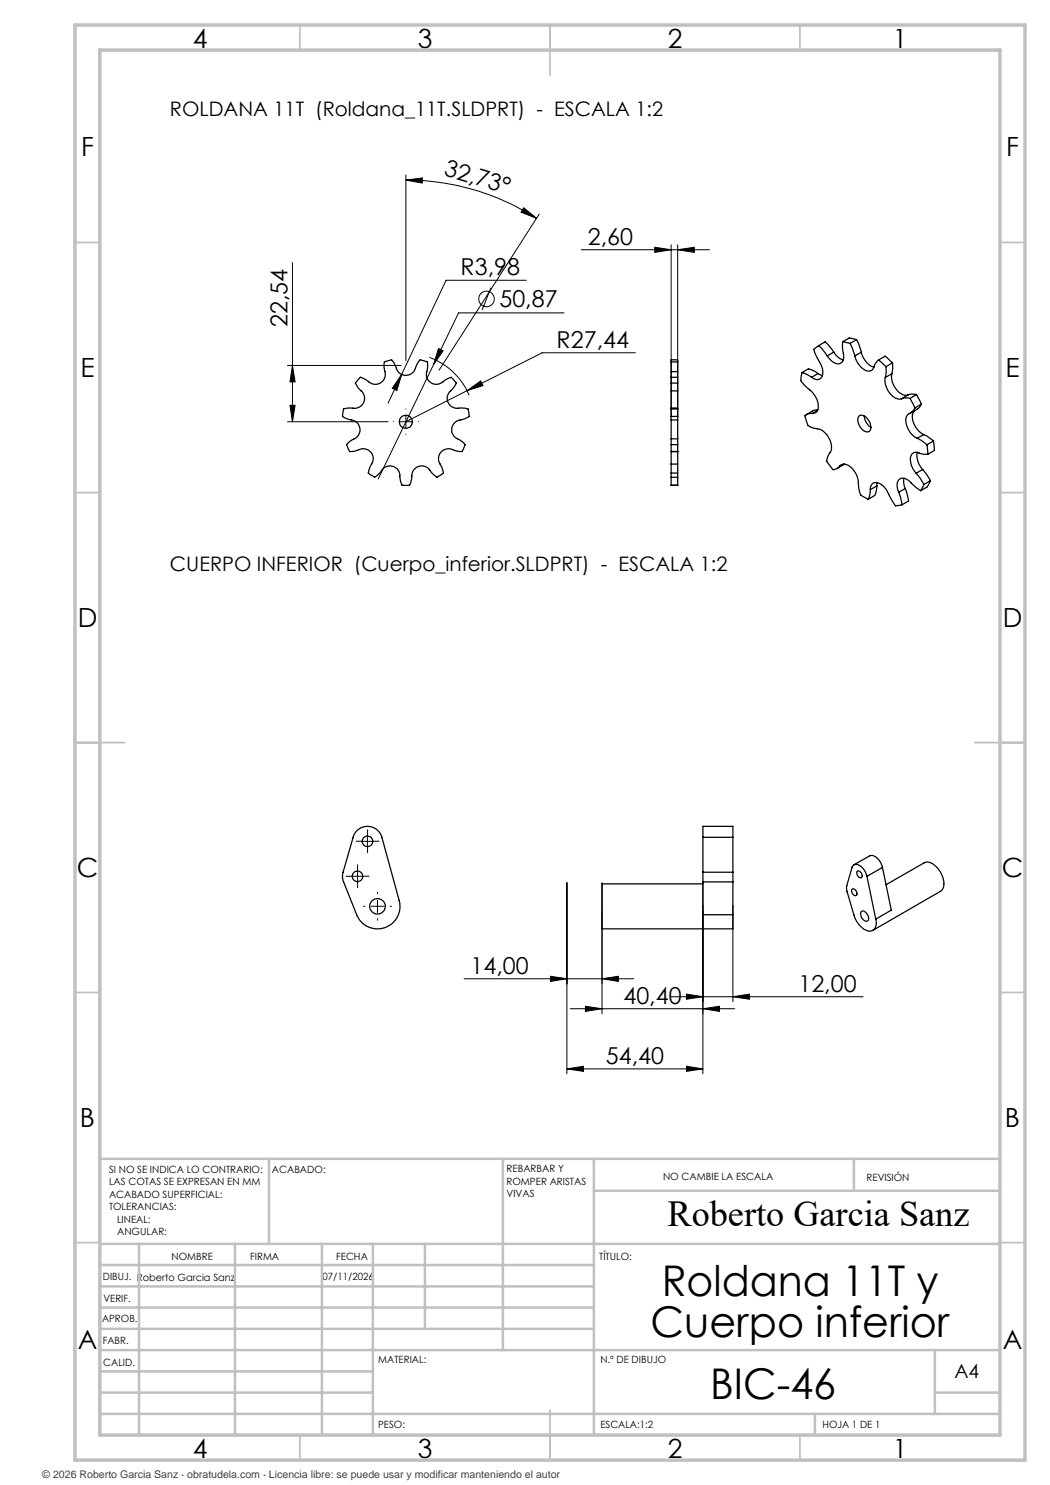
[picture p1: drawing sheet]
<svg xmlns="http://www.w3.org/2000/svg" width="210mm" height="297mm" viewBox="0 0 210 297" stroke-linecap="round" stroke-linejoin="round" font-family="sans-serif">
<g fill="none" stroke="#000" stroke-width=".2">
<path d="M81.2 35v37.1M81.2 36l3.3-.4v1zM81.2 36a48.2 48.2 0 0 1 26.1 7.7M58.5 52.5v31.8M98.2 57.6l-1.8 4.4M104.7 41.6l2.6 2.1-3.1-1.3zM105.3 56.1h-16.1l-11.6 24.5M107.8 42.8l-20 31.2M116.2 49.9h25.7M131 49.5l3.2 .4-3.2 .6zM134.2 49v34.4M135.5 49.9l3.4-.4v1z"/>
<path d="M135.5 49v34.4M57.5 73.1h22.7M58.5 73.1l.5 3.3h-1zM80.3 74.9l-.9 3.2-.9-.5zM85.9 71.5a13.9 13.9 0 0 1 7.9 7.6M86.7 72.9l-11.1 22.9M87.7 69.7l.9 .5-1.9 2.7zM93.4 78.1l2.7-1.9 .5 .9zM93.4 78.1l-12.2 6.2M112.8 62.6h-21.1l-5 10.3M127.1 70.6h-18.7l-15 7.5M57.5 84.3h20.1"/>
<path d="M58 81.1h1l-.5 3.2zM79.9 84.3h2.5M81.2 83.1v2.5M70.2 175.3h2.5M71.5 174v2.5M72.2 168.3h2.6M73.5 167v2.5M113.4 176.5v38.3M120.4 176.5v26.3M140.6 176.5v38.3M74.3 181.3h2.4M75.5 180v2.5"/>
<path d="M92.8 195.8h34M110.1 195.3l3.3 .5-3.3 .5zM120.4 195.8l3.3-.5v1zM134.2 199.4h38.4M137.3 198.8l3.3 .6-3.3 .4zM146.6 199.4l3.3-.6v1zM146.6 181.1v19.2M113.4 213.8l3.3-.5v1zM113.4 213.8h27.2M114.1 201.8h32.8M117.1 201.3l3.3 .5-3.3 .5zM137.3 213.3l3.3 .5-3.3 .5z"/>
<path d="M140.6 201.8l3.3-.5v1z"/>
<circle cx="97.3" cy="59.8" r="1.55"/>
</g>
<g fill="none" stroke="#000" stroke-width=".2" stroke-dasharray="15.2 1.3 1.3 1.3">
<path d="M78.7 84.3h-.1M81.2 81.8h.1M81.2 86.8v.1M83.7 84.3h.1M70.3 175.3h-1.1M71.5 174v-1M71.5 176.5v1M72.3 168.3h-1.1M72.8 175.3h1M73.5 167v-1M73.5 169.5v1M74.8 168.3h1"/>
<path d="M75.5 178.8v-.3M73 181.3h-.3M75.5 183.8v.2M78 181.3h.3"/>
</g>
<g fill="none" stroke="#c0c0c0" stroke-width=".35">
<path d="M60 5v5M110 5v10M160 5v5M15 48.5h5M200 48.5h5M15 98.5h5M200 98.5h5M15 148.5h10M195 148.5h10M15 198.5h5M200 198.5h5M15 248.5h5"/>
<path d="M200 248.5h5M60 287v5M110 282v10M160 287v5"/>
</g>
<g fill="none" stroke="#c0c0c0" stroke-width=".5">
<path d="M53.8 231.8v17M100.6 231.8v38.2M118.8 231.8v55.2M118.8 238.2h81.2M170.8 231.8v6.4M200 231.8h-180v55.2M20 248.8h180M20 257.3h98.8M20 253h98.8M27.8 248.8v38.2M47 248.8v38.2M64.4 248.8v38.2"/>
<path d="M74.6 248.8v38.2M85 248.8v17M20 265.8h98.8M20 261.5h98.8M20 278.5h54.6M20 274.3h54.6M20 270h180M187 278.5h13M187 270v12.8M20 282.8h180M163 282.8v4.2"/>
</g>
<path d="M15 5h190v287h-190zM20 10h180v277h-180z" fill="none" stroke="#c0c0c0" stroke-width=".7"/>
<g fill="#000">
<path d="M104.7 41.6l2.6 2.1-3.1-1.3zM81.2 36l3.3-.4v1z"/>
<path d="M87.7 69.7l-1 3.2 1.9-2.7zM80.3 74.9l-1.8 2.7 .9 .5zM93.4 78.1l3.2-1-.5-.9zM131 49.5l3.2 .4-3.2 .6zM135.5 49.9l3.4-.4v1zM117.1 201.3l3.3 .5-3.3 .5zM140.6 201.8l3.3-.5v1zM137.3 198.8l3.3 .6-3.3 .4zM146.6 199.4l3.3-.6v1z"/>
<path d="M58 81.1h1l-.5 3.2zM58.5 73.1l.5 3.3h-1z"/>
<path d="M120.4 195.8l3.3-.5v1zM110.1 195.3l3.3 .5-3.3 .5zM137.3 213.3l3.3 .5-3.3 .5zM113.4 213.8l3.3-.5v1z"/>
</g>
<g fill="none" stroke="#000" stroke-width=".25">
<path d="M72.1 75.5l1.3 .6a2.09 2.09 0 0 0 2.8 .5 2.09 2.09 0 0 0 .7-2.8v-1.4l.7-.3 .7-.1 .8 1.2a2.09 2.09 0 0 0 2.1 1.9 2.09 2.09 0 0 0 2.1-1.9l.7-1.2 .7 .1 .8 .3v1.4a2.07 2.07 0 0 0 .7 2.7 2.07 2.07 0 0 0 2.7-.4l1.4-.6 .4 .4 .6 .7-.8 1.2a2.09 2.09 0 0 0-.9 2.7 2.09 2.09 0 0 0 2.6 1.1l1.4 .2 .2 .7v.8l-1.3 .6a2.08 2.08 0 0 0-2.1 1.8 2.08 2.08 0 0 0 1.5 2.3l1.1 .9-.3 .9-.3 .5-1.4-.2a2.08 2.08 0 0 0-2.8 .3 2.08 2.08 0 0 0 .1 2.8l.4 1.4-.6 .5-.7 .4-1.1-1a2.07 2.07 0 0 0-2.5-1.2 2.07 2.07 0 0 0-1.5 2.4l-.4 1.3-.3 .1-1.2-.1-.4-1.3a2.08 2.08 0 0 0-1.5-2.4 2.08 2.08 0 0 0-2.5 1.2l-1.1 1-.8-.5-.4-.4 .4-1.4a2.09 2.09 0 0 0 .1-2.8 2.09 2.09 0 0 0-2.8-.3l-1.4 .2-.3-.5-.4-.9 1.1-.9a2.08 2.08 0 0 0 1.6-2.3 2.08 2.08 0 0 0-2.2-1.8l-1.3-.6v-.6l.2-.9 1.5-.2a2.08 2.08 0 0 0 2.5-1.1 2.08 2.08 0 0 0-.8-2.7l-.8-1.2zM134.2 78.2v3.4M134.2 75.5v1.1M134.2 76.6v1.6M134.2 74.3v1.2M134.2 72.4v1.9M134.2 72.4v-.4h1.3v.4M134.2 78.2h1.3M134.2 75.5h1.3M134.2 76.6h1.3M134.2 74.3h1.3M134.2 72.4h1.3"/>
<path d="M135.5 78.2v3.4M135.5 75.5v1.1M135.5 76.6v1.6M135.5 74.3v1.2M135.5 72.4v1.9M160.4 74.5l-.1 .6a1.49 1.49 0 0 0 .5 1.8l.5 .5a4.6 4.6 0 0 1 2.2 4.6l-.3 .5-.7 .2M160.4 74.5l.9 .4 1 .6M160.4 74.5l1.3-.7 1.2 .4 .7 .5M163.6 74.7l.9 .4M163.6 74.7l-1.3 .8M163.7 69.1l-1 .8 1 2.2a3 3 0 0 1 .4 3.6 1.43 1.43 0 0 1-1.8-.2M163.7 69.1l.9 1 .9 1.1"/>
<path d="M163.7 69.1l1.3-.7 1.8 2M166.8 70.4a3 3 0 0 0 1.9 1.6M166.8 70.4l-1.3 .8M168.6 68.3v1.7a2.47 2.47 0 0 1-.4 2.6 1.92 1.92 0 0 1-2.4-.9l-.3-.5M168.6 68.3l1.4 .4M170 68.7l1 2.5M171 71.2a3.7 3.7 0 0 0 2.8 3 1.57 1.57 0 0 0 1.2-1.4l.7-.8M171.3 67.9l.5 1 .5 1.5M171.3 67.9l-1.4-.3-1.3 .7M171.3 67.9l-1.3 .8M172.3 70.4a4.1 4.1 0 0 0 2.5 3M172.3 70.4l-1.3 .8"/>
<path d="M175.7 72l1.5 1.3M175.7 72l1.3-.8 1.5 1.4M177.1 75.5a4 4 0 0 0 2.6 4.3h.6M177.2 73.3v1.2l-.1 1M178.4 74.8a3.8 3.8 0 0 0 2.8 4.3l.4-.1M178.4 74.8l-1.3 .7M178.5 72.6v1.1l-.1 1.1M178.5 72.6l-1.3 .7M181.6 79l-1.3 .8M182 79.7l-1.1-.1-.6 .2M182 79.7l1 1.9M183.3 78.9l1 1.9"/>
<path d="M183.3 78.9l-.9-.1-.8 .2M183.3 78.9l-1.3 .8M134.2 81.8v1.5M134.2 83.3v.7M134.2 81.6v.2M134.2 88.9v1.4M134.2 87.8v1.1M134.2 90.3h.1M134.2 84v3.8M134.2 90.3v2.5M134.2 92.8v1.8M134.2 94.6v.9"/>
<path d="M134.2 95.5v1.5M134.2 97h1.3M134.2 81.6h1.3M134.2 90.3h1.3M134.2 81.8h1.3M134.2 83.3h1.3M134.2 84h1.3M134.2 88.9h1.3M134.2 87.8h1.3M134.2 92.8h1.3M134.2 94.6h1.3M134.2 95.5h1.3"/>
<path d="M135.5 81.8v1.5M135.5 83.3v.7M135.5 81.6v.2M135.5 88.9v1.4M135.5 87.8v1.1M135.5 90.3h.1M135.5 84v3.8M135.5 90.3v2.5M135.5 92.8v1.8M135.5 94.6v.9M135.5 95.5v1.5M162.5 82.7a1.96 1.96 0 0 0-1.5 .4l.2 .8a1.75 1.75 0 0 0 1.4 1.7 3.8 3.8 0 0 1 3.5 4.8l-.2 .3a2.13 2.13 0 0 0-.4 1.8l.6 .8a.88 .88 0 0 0 .8 .6 .88 .88 0 0 0 .8-.4l.3-.3"/>
<path d="M163.5 82.1l-1 .6M163.6 81.9l-1 .3-1.4 .8M168 93.2a1.59 1.59 0 0 1 2.4 .4 5.2 5.2 0 0 1 1.4 4.1v.3a1.83 1.83 0 0 0 1.4 1.7l.4 .2M168.6 92.8l-.6 .4M168.9 92.8l-1.5 .9M171.8 83.2a1.45 1.45 0 0 1 1.9 .9 1.61 1.61 0 0 1 0 2.2 2.02 2.02 0 0 1-2.1-1.8v-.6zM172.9 83.2v.1a3.2 3.2 0 0 0 1.3 2.2M174.1 97.9a1.24 1.24 0 0 1 .7-1.3 1.24 1.24 0 0 1 1.4 .3 7.4 7.4 0 0 1 2.2 3.1l.1 .3a1.04 1.04 0 0 0 1.6 .7h.3M174.1 97.9l-.1 1.1-.4 .9M175.4 97.2l-.1 1-.4 .9-1.3 .8M175.4 97.2l-1.3 .7M175.5 96.6l-.1 .6"/>
<path d="M179.7 98.5l.7 2.5M180.8 95.7a2.71 2.71 0 0 0 .2 2M181 97.7l.7 2.5-1.3 .8M181 97.7l-1.3 .8M182.9 82.2a2.69 2.69 0 0 0 .2 3.2 4 4 0 0 0 1.6 1.5M183 81.6l-.8 .9a1.69 1.69 0 0 0-.9 2.5 4.1 4.1 0 0 0 2.1 2.7M183.2 94.6l1.6 2.3M183.4 87.7l1 .5 1 .8M183.5 90.5a4 4 0 0 0 1 3.4M184.1 98.1l-1.4-1.1a2.81 2.81 0 0 0-2.5-1.3 1.85 1.85 0 0 0-.6 2.5l.1 .3M184.3 80.8l-.5 .7-1.7 1.1M184.3 80.8l-1.3 .8"/>
<path d="M184.5 93.9l1.6 2.2M184.5 93.9l-1.3 .7M184.7 86.9l.8 .4 1.2 .9M184.7 86.9l-1.3 .8M184.8 96.9l-.7 1.2M185.4 89l.2 1.8M185.6 90.8h-1.3a1.29 1.29 0 0 0-2.2 .6 4.1 4.1 0 0 0 1.1 3.2M186.1 96.1l-.6 1.3-1.4 .7M186.1 96.1l-1.3 .8M186.7 88.2l.2 1.9-1.3 .7M186.7 88.2l-1.3 .8M71.3 166.3a2.99 2.99 0 0 1 5.1 1.2l3.4 12.6a4.5 4.5 0 0 1-2.9 5.4 4.5 4.5 0 0 1-5.6-2.6l-2.6-6.5a3 3 0 0 1-.1-2l2.1-7.2z"/>
<path d="M140.6 174.4v2M140.6 167.5v-2.2h6v2.2M140.6 176.8h-20.2v9h26.2v-2.9M140.6 174.4h6M140.6 176.4h6M140.6 167.5h6M140.6 167.5v6.9M140.6 176.4v6.5h6M146.6 174.4v2M146.6 167.5v6.9M146.6 176.4v6.5M170.4 177.8a.84 .84 0 0 1 .8 .4 .84 .84 0 0 1 0 .9 .93 .93 0 0 1-.8-1.3z"/>
<path d="M170.8 173l3.1-1.8a1.87 1.87 0 0 1 2.2 1.2l.4 1.1M171.4 174.3a.72 .72 0 0 1 .7 .1 .72 .72 0 0 1 .3 .7v.2a.5 .5 0 0 1-.5 .3 .5 .5 0 0 1-.4-.6zM173.4 175.3a2.82 2.82 0 0 0-2.3-2.4l-.5 .2-.2 .4-1.1 4 .1 .8 1.4 4.7a4.2 4.2 0 0 0 3.3 3.2 1.68 1.68 0 0 0 1.1-2.4M173.4 175.3l1.8 8.5M176.5 173.5l1.8 8.5-3.1 1.8M176.5 173.5l-3.1 1.8M177.2 176.9l7.6-4.3a2.44 2.44 0 0 1 2.8 1.2 3.7 3.7 0 0 1 .8 4.2l-13.8 8.1M172.3 182.2a1.31 1.31 0 0 1 1.2 2 1.32 1.32 0 0 1-1.3-1.6z"/>
<circle cx="81.2" cy="84.3" r="1.31"/>
<circle cx="71.5" cy="175.3" r="1.05"/>
<circle cx="73.5" cy="168.3" r="1.05"/>
<circle cx="75.5" cy="181.3" r="1.54"/>
</g>
<g font-size="8.5">
<text x="132.3" y="259.3">Roldana 11T y</text>
<text x="130.1" y="267.4">Cuerpo inferior</text>
<text x="142" y="279.7">BIC-46</text>
</g>
<text font-size="7.3" x="133.5" y="245.1">Roberto Garcia Sanz</text>
<g font-size="5.3">
<text x="38.5" y="9.5">4</text>
<text x="83.5" y="9.5">3</text>
<text x="133.6" y="9.5">2</text>
<text x="178.6" y="9.5">1</text>
<text x="16.2" y="31.3">F</text>
<text x="201.2" y="31.3">F</text>
<text x="16.1" y="75.5">E</text>
<text x="201.1" y="75.5">E</text>
<text x="15.5" y="125.5">D</text>
<text x="200.5" y="125.5">D</text>
<text x="15.4" y="175.5">C</text>
<text x="200.4" y="175.5">C</text>
<text x="16" y="225.5">B</text>
<text x="201" y="225.5">B</text>
<text x="15.5" y="269.8">A</text>
<text x="200.5" y="269.8">A</text>
<text x="38.5" y="291.5">4</text>
<text x="83.5" y="291.5">3</text>
<text x="133.6" y="291.5">2</text>
<text x="178.6" y="291.5">1</text>
</g>
<g font-size="4.7">
<text x="88.6" y="35.1" transform="rotate(16 88.6 35.1)">32,73°</text>
<text x="117.6" y="48.9">2,60</text>
<text x="92.1" y="55">R3,98</text>
<text x="57.5" y="65.4" transform="rotate(-90 57.5 65.4)">22,54</text>
<text x="99.9" y="61.5">50,87</text>
<text x="111.3" y="69.5">R27,44</text>
<text x="94.1" y="194.7">14,00</text>
<text x="124.7" y="200.7">40,40</text>
<text x="159.7" y="198.3">12,00</text>
<text x="121.2" y="212.7">54,40</text>
</g>
<g font-size="4">
<text x="34" y="23.1">ROLDANA 11T (Roldana_11T.SLDPRT) - ESCALA 1:2</text>
<text x="34" y="114.1">CUERPO INFERIOR (Cuerpo_inferior.SLDPRT) - ESCALA 1:2</text>
</g>
<text font-size="3.9" x="190.9" y="275.5">A4</text>
<text font-size="2.1" fill="#404040" x="8.5" y="295.6">© 2026 Roberto Garcia Sanz · obratudela.com · Licencia libre: se puede usar y modificar manteniendo el autor</text>
<g font-size="2">
<text x="21.8" y="234.6">SI NO SE INDICA LO CONTRARIO:</text>
<text x="21.8" y="237.1">LAS COTAS SE EXPRESAN EN MM</text>
<text x="21.8" y="239.6">ACABADO SUPERFICIAL:</text>
<text x="54.4" y="234.6">ACABADO:</text>
<text x="101.3" y="234.5">REBARBAR Y</text>
<text x="101.3" y="237">ROMPER ARISTAS</text>
<text x="101.3" y="239.5">VIVAS</text>
<text x="132.6" y="236">NO CAMBIE LA ESCALA</text>
<text x="173.3" y="236.2">REVISIÓN</text>
<text x="21.8" y="242.1">TOLERANCIAS:</text>
<text x="23.4" y="244.6">LINEAL:</text>
<text x="23.4" y="247.1">ANGULAR:</text>
<text x="34.3" y="252">NOMBRE</text>
<text x="50" y="251.9">FIRMA</text>
<text x="67.2" y="251.9">FECHA</text>
<text x="119.9" y="251.9">TÍTULO:</text>
<text x="20.6" y="256.1">DIBUJ. Roberto Garcia Sanz</text>
<text x="64.5" y="255.9">07/11/2026</text>
<text x="20.7" y="260.3">VERIF.</text>
<text x="20.4" y="264.4">APROB.</text>
<text x="20.5" y="268.8">FABR.</text>
<text x="20.7" y="273.1">CALID.</text>
<text x="75.6" y="272.5">MATERIAL:</text>
<text x="120.1" y="272.5">N.º DE DIBUJO</text>
<text x="75.6" y="285.5">PESO:</text>
<text x="120.1" y="285.6">ESCALA:1:2</text>
<text x="164.5" y="285.6">HOJA 1 DE 1</text>
</g>
</svg>
